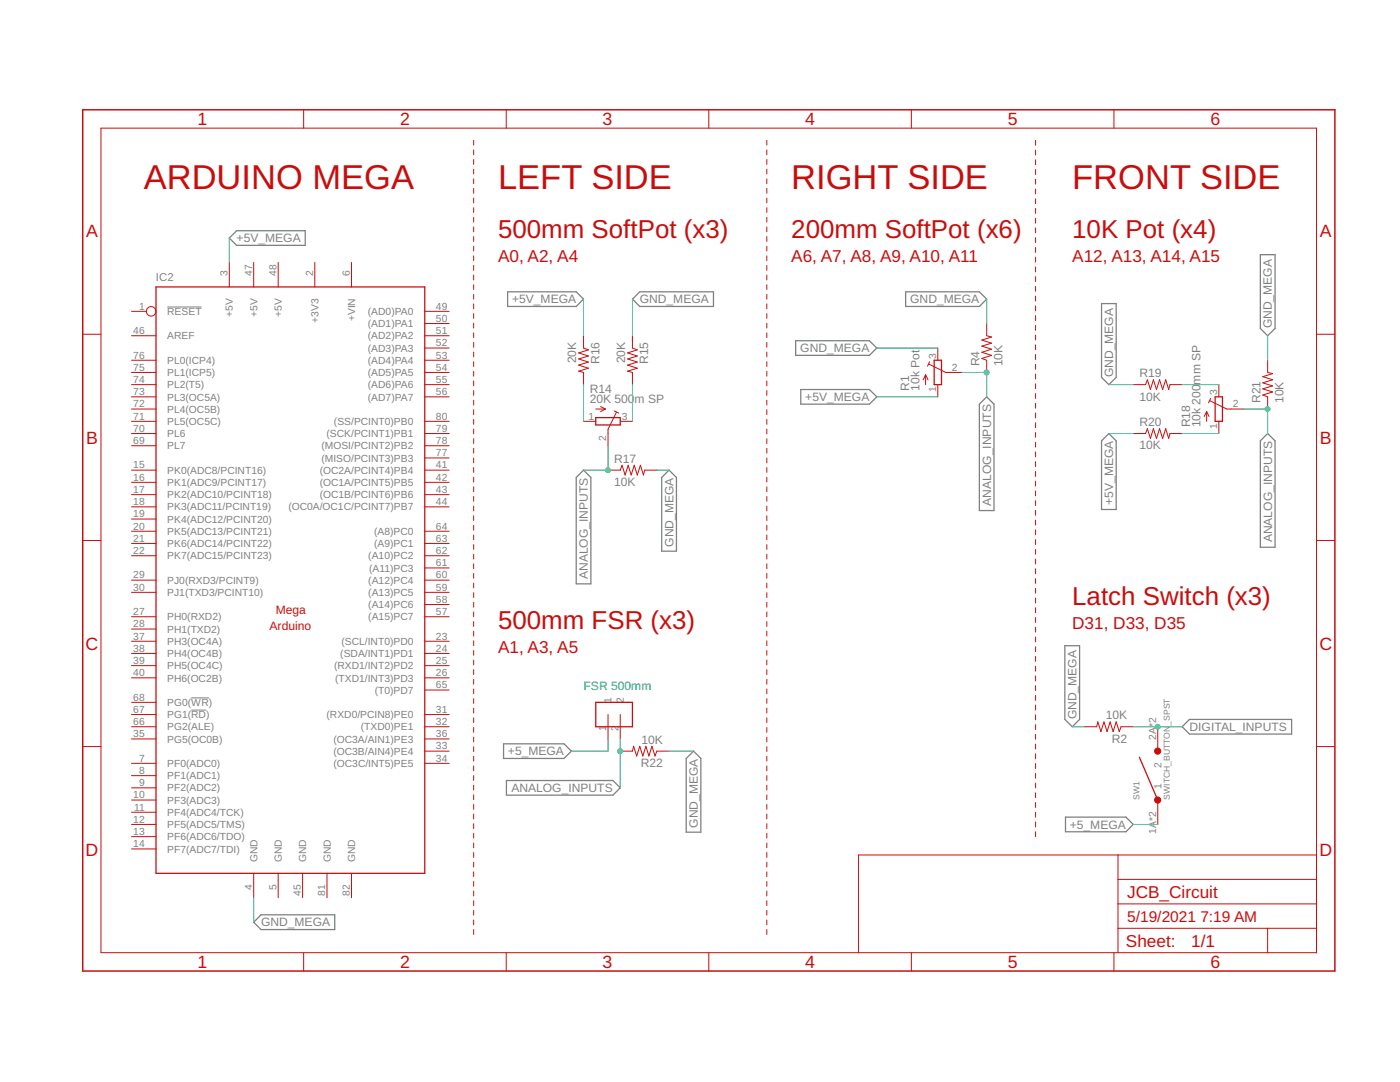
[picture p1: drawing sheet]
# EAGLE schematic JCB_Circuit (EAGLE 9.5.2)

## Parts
IC2  MEGAARDUINO_1  [MEGA_ARDUINO]
R1  10k Pot  TRIM_EU-3223G  [3223G]
R2  10K  COMPONENT_RESISTOR-0805  [0805]
R4  10K  COMPONENT_RESISTOR-0805  [0805]
R14  20K 500m SP  TRIM_EU-3223G  [3223G]
R15  20K  COMPONENT_RESISTOR-0805  [0805]
R16  20K  COMPONENT_RESISTOR-0805  [0805]
R17  10K  COMPONENT_RESISTOR-0805  [0805]
R18  10k 200mm SP  TRIM_EU-3223G  [3223G]
R19  10K  COMPONENT_RESISTOR-0805  [0805]
R20  10K  COMPONENT_RESISTOR-0805  [0805]
R21  10K  COMPONENT_RESISTOR-0805  [0805]
R22  10K  COMPONENT_RESISTOR-0805  [0805]
SW1  SWITCH_BUTTON_SPST  [7914G-1-000E]
U$1  HEADER-2-DIP  [HEADER-2-DIP]

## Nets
+5_MEGA: SW1.1A SW1.1B U$1.1
+5V_MEGA: IC2.3(+5V) R1.1(A) R16.1 R20.1
ANALOG_INPUTS: R1.2(S) R4.1 R14.2(S) R17.1 R18.2(S) R21.1 R22.2 U$1.2
DIGITAL_INPUTS: R2.1 SW1.2A SW1.2B
GND_MEGA: IC2.4(GND) R1.3(E) R2.2 R4.2 R15.1 R17.2 R19.1 R21.2 R22.1
N$4: R14.3(E) R15.2
N$5: R14.1(A) R16.2
N$7: R18.3(E) R19.2
N$8: R18.1(A) R20.2
Unconnected: IC2.1(!RESET) IC2.7(PF0(ADC0)) IC2.8(PF1(ADC1)) IC2.9(PF2(ADC2)) IC2.10(PF3(ADC3)) IC2.11(PF4(ADC4/TCK)) IC2.12(PF5(ADC5/TMS)) IC2.13(PF6(ADC6/TDO)) IC2.14(PF7(ADC7/TDI)) IC2.15(PK0(ADC8/PCINT16)) IC2.16(PK1(ADC9/PCINT17)) IC2.17(PK2(ADC10/PCINT18)) IC2.18(PK3(ADC11/PCINT19)) IC2.19(PK4(ADC12/PCINT20)) IC2.20(PK5(ADC13/PCINT21)) IC2.21(PK6(ADC14/PCINT22)) IC2.22(PK7(ADC15/PCINT23)) IC2.23((SCL/INT0)PD0) IC2.24((SDA/INT1)PD1) IC2.25((RXD1/INT2)PD2) IC2.26((TXD1/INT3)PD3) IC2.27(PH0(RXD2)) IC2.28(PH1(TXD2)) IC2.29(PJ0(RXD3/PCINT9)) IC2.30(PJ1(TXD3/PCINT10)) IC2.31((RXD0/PCIN8)PE0) IC2.32((TXD0)PE1) IC2.33((OC3B/AIN4)PE4) IC2.34((OC3C/INT5)PE5) IC2.35(PG5(OC0B)) IC2.36((OC3A/AIN1)PE3) IC2.37(PH3(OC4A)) IC2.38(PH4(OC4B)) IC2.39(PH5(OC4C)) IC2.40(PH6(OC2B)) IC2.41((OC2A/PCINT4)PB4) IC2.42((OC1A/PCINT5)PB5) IC2.43((OC1B/PCINT6)PB6) IC2.44((OC0A/OC1C/PCINT7)PB7) IC2.46(AREF) IC2.49((AD0)PA0) IC2.50((AD1)PA1) IC2.51((AD2)PA2) IC2.52((AD3)PA3) IC2.53((AD4)PA4) IC2.54((AD5)PA5) IC2.55((AD6)PA6) IC2.56((AD7)PA7) IC2.57((A15)PC7) IC2.58((A14)PC6) IC2.59((A13)PC5) IC2.60((A12)PC4) IC2.61((A11)PC3) IC2.62((A10)PC2) IC2.63((A9)PC1) IC2.64((A8)PC0) IC2.65((T0)PD7) IC2.66(PG2(ALE)) IC2.67(PG1(!RD!)) IC2.68(PG0(!WR!)) IC2.69(PL7) IC2.70(PL6) IC2.71(PL5(OC5C)) IC2.72(PL4(OC5B)) IC2.73(PL3(OC5A)) IC2.74(PL2(T5)) IC2.75(PL1(ICP5)) IC2.76(PL0(ICP4)) IC2.77((MISO/PCINT3)PB3) IC2.78((MOSI/PCINT2)PB2) IC2.79((SCK/PCINT1)PB1) IC2.80((SS/PCINT0)PB0)

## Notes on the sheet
- ARDUINO MEGA | LEFT SIDE | RIGHT SIDE | FRONT SIDE
- 500mm SoftPot (x3) | 200mm SoftPot (x6) | 10K Pot (x4)
- A0, A2, A4 | A6, A7, A8, A9, A10, A11 | A12, A13, A14, A15
- Latch Switch (x3)
- 500mm FSR (x3) | D31, D33, D35
- A1, A3, A5
- FSR 500mm

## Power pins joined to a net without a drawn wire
+3V3: IC2.2(+3V3)
+5V: IC2.47(+5V) IC2.48(+5V)
+VIN: IC2.6(+VIN)
GND: IC2.5(GND) IC2.45(GND) IC2.81(GND) IC2.82(GND)
